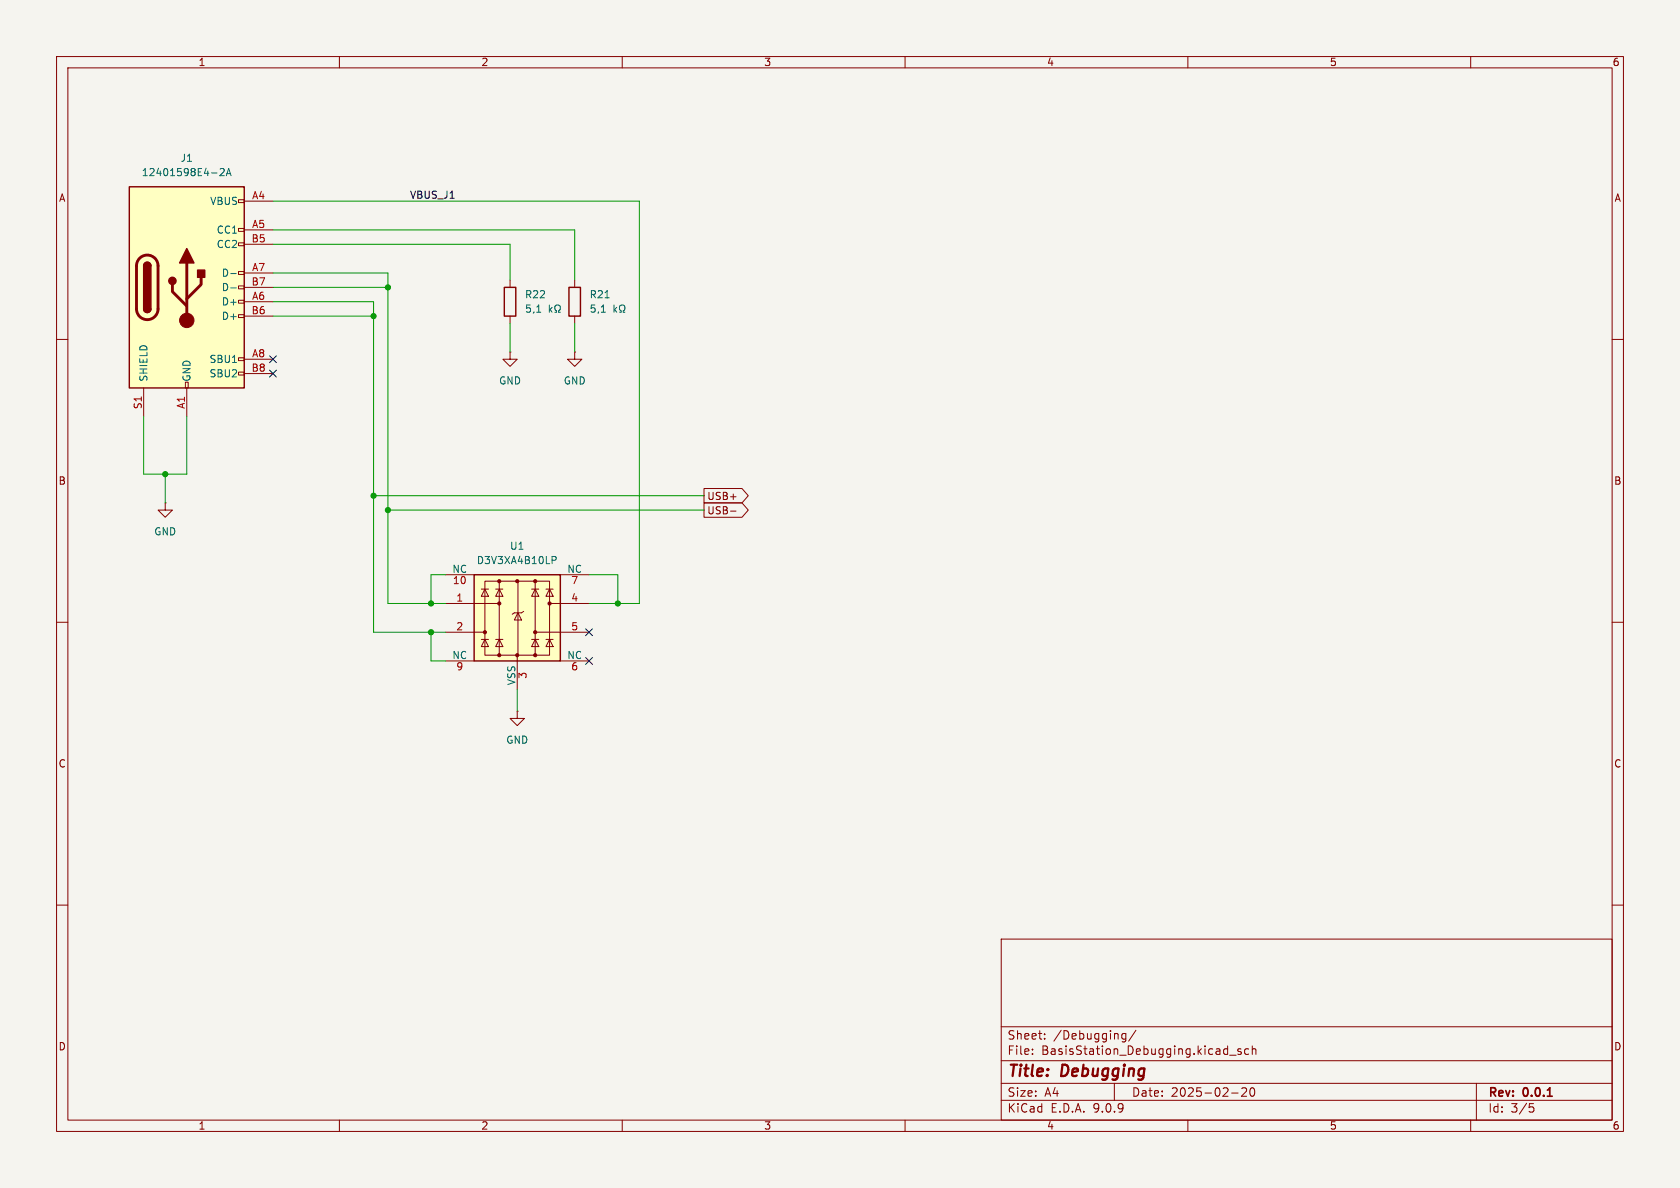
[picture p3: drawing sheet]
(kicad_sch
 (version 20250114)
 (generator "eeschema")
 (generator_version "9.0")
 (paper "A4")
 (title_block
  (title "Debugging")
  (date "2025-02-20")
  (rev "0.0.1"))
 (lib_symbols
  (symbol "Connector:USB_C_Receptacle_USB2.0_16P"
   (pin_names
    (offset 1.016)) (exclude_from_sim no) (in_bom yes) (on_board yes)
   (property "Reference" "J" (at 0 22.225 0) (effects (font (size 1.27 1.27))))
   (property "Value" "USB_C_Receptacle_USB2.0_16P" (at 0 19.685 0) (effects (font (size 1.27 1.27))))
   (property "Footprint" "" (at 3.81 0 0) (effects (font (size 1.27 1.27)) (hide yes)))
   (property "Datasheet" "https://www.usb.org/sites/default/files/documents/usb_type-c.zip" (at 3.81 0 0) (effects (font (size 1.27 1.27)) (hide yes)))
   (property "Description" "USB 2.0-only 16P Type-C Receptacle connector" (at 0 0 0) (effects (font (size 1.27 1.27)) (hide yes)))
   (symbol "USB_C_Receptacle_USB2.0_16P_0_0"
    (rectangle (start -0.254 -17.78) (end 0.254 -16.764) (stroke (width 0) (type default)) (fill (type none)))
    (rectangle (start 10.16 15.494) (end 9.144 14.986) (stroke (width 0) (type default)) (fill (type none)))
    (rectangle (start 10.16 10.414) (end 9.144 9.906) (stroke (width 0) (type default)) (fill (type none)))
    (rectangle (start 10.16 7.874) (end 9.144 7.366) (stroke (width 0) (type default)) (fill (type none)))
    (rectangle (start 10.16 2.794) (end 9.144 2.286) (stroke (width 0) (type default)) (fill (type none)))
    (rectangle (start 10.16 0.254) (end 9.144 -0.254) (stroke (width 0) (type default)) (fill (type none)))
    (rectangle (start 10.16 -2.286) (end 9.144 -2.794) (stroke (width 0) (type default)) (fill (type none)))
    (rectangle (start 10.16 -4.826) (end 9.144 -5.334) (stroke (width 0) (type default)) (fill (type none)))
    (rectangle (start 10.16 -12.446) (end 9.144 -12.954) (stroke (width 0) (type default)) (fill (type none)))
    (rectangle (start 10.16 -14.986) (end 9.144 -15.494) (stroke (width 0) (type default)) (fill (type none))))
   (symbol "USB_C_Receptacle_USB2.0_16P_0_1"
    (rectangle (start -10.16 17.78) (end 10.16 -17.78) (stroke (width 0.254) (type default)) (fill (type background)))
    (polyline (pts (xy -8.89 -3.81) (xy -8.89 3.81)) (stroke (width 0.508) (type default)) (fill (type none)))
    (rectangle (start -7.62 -3.81) (end -6.35 3.81) (stroke (width 0.254) (type default)) (fill (type outline)))
    (arc (start -7.62 3.81) (mid -6.985 4.4423) (end -6.35 3.81) (stroke (width 0.254) (type default)) (fill (type none)))
    (arc (start -7.62 3.81) (mid -6.985 4.4423) (end -6.35 3.81) (stroke (width 0.254) (type default)) (fill (type outline)))
    (arc (start -8.89 3.81) (mid -6.985 5.7067) (end -5.08 3.81) (stroke (width 0.508) (type default)) (fill (type none)))
    (arc (start -5.08 -3.81) (mid -6.985 -5.7067) (end -8.89 -3.81) (stroke (width 0.508) (type default)) (fill (type none)))
    (arc (start -6.35 -3.81) (mid -6.985 -4.4423) (end -7.62 -3.81) (stroke (width 0.254) (type default)) (fill (type none)))
    (arc (start -6.35 -3.81) (mid -6.985 -4.4423) (end -7.62 -3.81) (stroke (width 0.254) (type default)) (fill (type outline)))
    (polyline (pts (xy -5.08 3.81) (xy -5.08 -3.81)) (stroke (width 0.508) (type default)) (fill (type none)))
    (circle (center -2.54 1.143) (radius 0.635) (stroke (width 0.254) (type default)) (fill (type outline)))
    (polyline (pts (xy -1.27 4.318) (xy 0 6.858) (xy 1.27 4.318) (xy -1.27 4.318)) (stroke (width 0.254) (type default)) (fill (type outline)))
    (polyline (pts (xy 0 -2.032) (xy 2.54 0.508) (xy 2.54 1.778)) (stroke (width 0.508) (type default)) (fill (type none)))
    (polyline (pts (xy 0 -3.302) (xy -2.54 -0.762) (xy -2.54 0.508)) (stroke (width 0.508) (type default)) (fill (type none)))
    (polyline (pts (xy 0 -5.842) (xy 0 4.318)) (stroke (width 0.508) (type default)) (fill (type none)))
    (circle (center 0 -5.842) (radius 1.27) (stroke (width 0) (type default)) (fill (type outline)))
    (rectangle (start 1.905 1.778) (end 3.175 3.048) (stroke (width 0.254) (type default)) (fill (type outline))))
   (symbol "USB_C_Receptacle_USB2.0_16P_1_1"
    (pin passive line (at -7.62 -22.86 90) (length 5.08) (name "SHIELD" (effects (font (size 1.27 1.27)))) (number "S1" (effects (font (size 1.27 1.27)))))
    (pin passive line (at 0 -22.86 90) (length 5.08) (name "GND" (effects (font (size 1.27 1.27)))) (number "A1" (effects (font (size 1.27 1.27)))))
    (pin passive line (at 0 -22.86 90) (length 5.08) (hide yes) (name "GND" (effects (font (size 1.27 1.27)))) (number "A12" (effects (font (size 1.27 1.27)))))
    (pin passive line (at 0 -22.86 90) (length 5.08) (hide yes) (name "GND" (effects (font (size 1.27 1.27)))) (number "B1" (effects (font (size 1.27 1.27)))))
    (pin passive line (at 0 -22.86 90) (length 5.08) (hide yes) (name "GND" (effects (font (size 1.27 1.27)))) (number "B12" (effects (font (size 1.27 1.27)))))
    (pin passive line (at 15.24 15.24 180) (length 5.08) (name "VBUS" (effects (font (size 1.27 1.27)))) (number "A4" (effects (font (size 1.27 1.27)))))
    (pin passive line (at 15.24 15.24 180) (length 5.08) (hide yes) (name "VBUS" (effects (font (size 1.27 1.27)))) (number "A9" (effects (font (size 1.27 1.27)))))
    (pin passive line (at 15.24 15.24 180) (length 5.08) (hide yes) (name "VBUS" (effects (font (size 1.27 1.27)))) (number "B4" (effects (font (size 1.27 1.27)))))
    (pin passive line (at 15.24 15.24 180) (length 5.08) (hide yes) (name "VBUS" (effects (font (size 1.27 1.27)))) (number "B9" (effects (font (size 1.27 1.27)))))
    (pin bidirectional line (at 15.24 10.16 180) (length 5.08) (name "CC1" (effects (font (size 1.27 1.27)))) (number "A5" (effects (font (size 1.27 1.27)))))
    (pin bidirectional line (at 15.24 7.62 180) (length 5.08) (name "CC2" (effects (font (size 1.27 1.27)))) (number "B5" (effects (font (size 1.27 1.27)))))
    (pin bidirectional line (at 15.24 2.54 180) (length 5.08) (name "D-" (effects (font (size 1.27 1.27)))) (number "A7" (effects (font (size 1.27 1.27)))))
    (pin bidirectional line (at 15.24 0 180) (length 5.08) (name "D-" (effects (font (size 1.27 1.27)))) (number "B7" (effects (font (size 1.27 1.27)))))
    (pin bidirectional line (at 15.24 -2.54 180) (length 5.08) (name "D+" (effects (font (size 1.27 1.27)))) (number "A6" (effects (font (size 1.27 1.27)))))
    (pin bidirectional line (at 15.24 -5.08 180) (length 5.08) (name "D+" (effects (font (size 1.27 1.27)))) (number "B6" (effects (font (size 1.27 1.27)))))
    (pin bidirectional line (at 15.24 -12.7 180) (length 5.08) (name "SBU1" (effects (font (size 1.27 1.27)))) (number "A8" (effects (font (size 1.27 1.27)))))
    (pin bidirectional line (at 15.24 -15.24 180) (length 5.08) (name "SBU2" (effects (font (size 1.27 1.27)))) (number "B8" (effects (font (size 1.27 1.27))))))
   (embedded_fonts no))
  (symbol "Device:R"
   (pin_numbers (hide yes))
   (pin_names
    (offset 0)) (exclude_from_sim no) (in_bom yes) (on_board yes)
   (property "Reference" "R" (at 2.032 0 90) (effects (font (size 1.27 1.27))))
   (property "Value" "R" (at 0 0 90) (effects (font (size 1.27 1.27))))
   (property "Footprint" "" (at -1.778 0 90) (effects (font (size 1.27 1.27)) (hide yes)))
   (property "Datasheet" "~" (at 0 0 0) (effects (font (size 1.27 1.27)) (hide yes)))
   (property "Description" "Resistor" (at 0 0 0) (effects (font (size 1.27 1.27)) (hide yes)))
   (symbol "R_0_1"
    (rectangle (start -1.016 -2.54) (end 1.016 2.54) (stroke (width 0.254) (type default)) (fill (type none))))
   (symbol "R_1_1"
    (pin passive line (at 0 3.81 270) (length 1.27) (name "~" (effects (font (size 1.27 1.27)))) (number "1" (effects (font (size 1.27 1.27)))))
    (pin passive line (at 0 -3.81 90) (length 1.27) (name "~" (effects (font (size 1.27 1.27)))) (number "2" (effects (font (size 1.27 1.27))))))
   (embedded_fonts no))
  (symbol "Power_Protection:D3V3XA4B10LP"
   (pin_names
    (offset 0)) (exclude_from_sim no) (in_bom yes) (on_board yes)
   (property "Reference" "U" (at -0.635 8.89 0) (effects (font (size 1.27 1.27))))
   (property "Value" "D3V3XA4B10LP" (at 8.89 -10.16 0) (effects (font (size 1.27 1.27))))
   (property "Footprint" "Package_DFN_QFN:Diodes_UDFN-10_1x2.5mm_P0.5mm" (at -24.13 -10.16 0) (effects (font (size 1.27 1.27)) (hide yes)))
   (property "Datasheet" "https://www.diodes.com/assets/Datasheets/D3V3XA4B10LP.pdf" (at 0 0 0) (effects (font (size 1.27 1.27)) (hide yes)))
   (property "Description" "4-Channel Low Capacitance TVS Diode Array, DFN-10 / USON-10" (at 0 0 0) (effects (font (size 1.27 1.27)) (hide yes)))
   (symbol "D3V3XA4B10LP_0_0"
    (rectangle (start -5.715 6.477) (end 5.715 -6.604) (stroke (width 0) (type default)) (fill (type none)))
    (polyline (pts (xy -3.175 -6.604) (xy -3.175 6.477)) (stroke (width 0) (type default)) (fill (type none)))
    (polyline (pts (xy 0.127 6.477) (xy 0.127 -6.604)) (stroke (width 0) (type default)) (fill (type none)))
    (polyline (pts (xy 3.175 6.477) (xy 3.175 -6.604)) (stroke (width 0) (type default)) (fill (type none))))
   (symbol "D3V3XA4B10LP_0_1"
    (polyline (pts (xy -7.747 2.54) (xy -3.175 2.54)) (stroke (width 0) (type default)) (fill (type none)))
    (rectangle (start -7.62 7.62) (end 7.62 -7.62) (stroke (width 0.254) (type default)) (fill (type background)))
    (polyline (pts (xy -7.62 -2.54) (xy -5.715 -2.54)) (stroke (width 0) (type default)) (fill (type none)))
    (circle (center -5.715 -2.54) (radius 0.2794) (stroke (width 0) (type default)) (fill (type outline)))
    (polyline (pts (xy -5.08 5.08) (xy -6.35 5.08)) (stroke (width 0) (type default)) (fill (type none)))
    (polyline (pts (xy -5.08 3.81) (xy -6.35 3.81) (xy -5.715 5.08) (xy -5.08 3.81)) (stroke (width 0) (type default)) (fill (type none)))
    (polyline (pts (xy -5.08 -3.81) (xy -6.35 -3.81)) (stroke (width 0) (type default)) (fill (type none)))
    (polyline (pts (xy -5.08 -5.08) (xy -6.35 -5.08) (xy -5.715 -3.81) (xy -5.08 -5.08)) (stroke (width 0) (type default)) (fill (type none)))
    (circle (center -3.175 6.477) (radius 0.2794) (stroke (width 0) (type default)) (fill (type outline)))
    (circle (center -3.175 2.54) (radius 0.2794) (stroke (width 0) (type default)) (fill (type outline)))
    (circle (center -3.175 -6.604) (radius 0.2794) (stroke (width 0) (type default)) (fill (type outline)))
    (polyline (pts (xy -2.54 5.08) (xy -3.81 5.08)) (stroke (width 0) (type default)) (fill (type none)))
    (polyline (pts (xy -2.54 3.81) (xy -3.81 3.81) (xy -3.175 5.08) (xy -2.54 3.81)) (stroke (width 0) (type default)) (fill (type none)))
    (polyline (pts (xy -2.54 -3.81) (xy -3.81 -3.81)) (stroke (width 0) (type default)) (fill (type none)))
    (polyline (pts (xy -2.54 -5.08) (xy -3.81 -5.08) (xy -3.175 -3.81) (xy -2.54 -5.08)) (stroke (width 0) (type default)) (fill (type none)))
    (polyline (pts (xy -0.508 0.889) (xy -0.889 0.635)) (stroke (width 0) (type default)) (fill (type none)))
    (circle (center 0 6.477) (radius 0.2794) (stroke (width 0) (type default)) (fill (type outline)))
    (polyline (pts (xy 0 -6.604) (xy 0 -7.62)) (stroke (width 0) (type default)) (fill (type none)))
    (circle (center 0 -6.604) (radius 0.2794) (stroke (width 0) (type default)) (fill (type outline)))
    (polyline (pts (xy 0.762 0.889) (xy -0.508 0.889)) (stroke (width 0) (type default)) (fill (type none)))
    (polyline (pts (xy 0.762 0.889) (xy 1.143 1.143)) (stroke (width 0) (type default)) (fill (type none)))
    (polyline (pts (xy 0.762 -0.381) (xy -0.508 -0.381) (xy 0.127 0.889) (xy 0.762 -0.381)) (stroke (width 0) (type default)) (fill (type none)))
    (circle (center 3.175 6.477) (radius 0.2794) (stroke (width 0) (type default)) (fill (type outline)))
    (circle (center 3.175 -2.54) (radius 0.2794) (stroke (width 0) (type default)) (fill (type outline)))
    (circle (center 3.175 -6.604) (radius 0.2794) (stroke (width 0) (type default)) (fill (type outline)))
    (polyline (pts (xy 3.81 5.08) (xy 2.54 5.08)) (stroke (width 0) (type default)) (fill (type none)))
    (polyline (pts (xy 3.81 3.81) (xy 2.54 3.81) (xy 3.175 5.08) (xy 3.81 3.81)) (stroke (width 0) (type default)) (fill (type none)))
    (polyline (pts (xy 3.81 -3.81) (xy 2.54 -3.81)) (stroke (width 0) (type default)) (fill (type none)))
    (polyline (pts (xy 3.81 -5.08) (xy 2.54 -5.08) (xy 3.175 -3.81) (xy 3.81 -5.08)) (stroke (width 0) (type default)) (fill (type none)))
    (circle (center 5.715 2.54) (radius 0.2794) (stroke (width 0) (type default)) (fill (type outline)))
    (polyline (pts (xy 6.35 5.08) (xy 5.08 5.08)) (stroke (width 0) (type default)) (fill (type none)))
    (polyline (pts (xy 6.35 3.81) (xy 5.08 3.81) (xy 5.715 5.08) (xy 6.35 3.81)) (stroke (width 0) (type default)) (fill (type none)))
    (polyline (pts (xy 6.35 -3.81) (xy 5.08 -3.81)) (stroke (width 0) (type default)) (fill (type none)))
    (polyline (pts (xy 6.35 -5.08) (xy 5.08 -5.08) (xy 5.715 -3.81) (xy 6.35 -5.08)) (stroke (width 0) (type default)) (fill (type none)))
    (polyline (pts (xy 7.62 2.54) (xy 5.715 2.54)) (stroke (width 0) (type default)) (fill (type none)))
    (polyline (pts (xy 7.62 -2.54) (xy 3.175 -2.54)) (stroke (width 0) (type default)) (fill (type none))))
   (symbol "D3V3XA4B10LP_1_1"
    (pin free line (at -12.7 7.62 0) (length 5.08) (name "NC" (effects (font (size 1.27 1.27)))) (number "10" (effects (font (size 1.27 1.27)))))
    (pin passive line (at -12.7 2.54 0) (length 5.08) (name "~" (effects (font (size 1.27 1.27)))) (number "1" (effects (font (size 1.27 1.27)))))
    (pin passive line (at -12.7 -2.54 0) (length 5.08) (name "~" (effects (font (size 1.27 1.27)))) (number "2" (effects (font (size 1.27 1.27)))))
    (pin free line (at -12.7 -7.62 0) (length 5.08) (name "NC" (effects (font (size 1.27 1.27)))) (number "9" (effects (font (size 1.27 1.27)))))
    (pin power_in line (at 0 -12.7 90) (length 5.08) (name "VSS" (effects (font (size 1.27 1.27)))) (number "3" (effects (font (size 1.27 1.27)))))
    (pin passive line (at 0 -12.7 90) (length 5.08) (hide yes) (name "VSS" (effects (font (size 1.27 1.27)))) (number "8" (effects (font (size 1.27 1.27)))))
    (pin free line (at 12.7 7.62 180) (length 5.08) (name "NC" (effects (font (size 1.27 1.27)))) (number "7" (effects (font (size 1.27 1.27)))))
    (pin passive line (at 12.7 2.54 180) (length 5.08) (name "~" (effects (font (size 1.27 1.27)))) (number "4" (effects (font (size 1.27 1.27)))))
    (pin passive line (at 12.7 -2.54 180) (length 5.08) (name "~" (effects (font (size 1.27 1.27)))) (number "5" (effects (font (size 1.27 1.27)))))
    (pin free line (at 12.7 -7.62 180) (length 5.08) (name "NC" (effects (font (size 1.27 1.27)))) (number "6" (effects (font (size 1.27 1.27))))))
   (embedded_fonts no))
  (symbol "power:GND"
   (power)
   (pin_numbers (hide yes))
   (pin_names
    (offset 0) (hide yes)) (exclude_from_sim no) (in_bom yes) (on_board yes)
   (property "Reference" "#PWR" (at 0 -6.35 0) (effects (font (size 1.27 1.27)) (hide yes)))
   (property "Value" "GND" (at 0 -3.81 0) (effects (font (size 1.27 1.27))))
   (property "Footprint" "" (at 0 0 0) (effects (font (size 1.27 1.27)) (hide yes)))
   (property "Datasheet" "" (at 0 0 0) (effects (font (size 1.27 1.27)) (hide yes)))
   (property "Description" "Power symbol creates a global label with name \"GND\" , ground" (at 0 0 0) (effects (font (size 1.27 1.27)) (hide yes)))
   (symbol "GND_0_1"
    (polyline (pts (xy 0 0) (xy 0 -1.27) (xy 1.27 -1.27) (xy 0 -2.54) (xy -1.27 -1.27) (xy 0 -1.27)) (stroke (width 0) (type default)) (fill (type none))))
   (symbol "GND_1_1"
    (pin power_in line (at 0 0 270) (length 0) (name "~" (effects (font (size 1.27 1.27)))) (number "1" (effects (font (size 1.27 1.27))))))
   (embedded_fonts no)))
 (junction
  (at 68.58 50.8)
  (diameter 0)
  (color 0 0 0 0))
 (junction
  (at 76.2 106.68)
  (diameter 0)
  (color 0 0 0 0))
 (junction
  (at 109.22 106.68)
  (diameter 0)
  (color 0 0 0 0))
 (junction
  (at 68.58 90.17)
  (diameter 0)
  (color 0 0 0 0))
 (junction
  (at 66.04 87.63)
  (diameter 0)
  (color 0 0 0 0))
 (junction
  (at 76.2 111.76)
  (diameter 0)
  (color 0 0 0 0))
 (junction
  (at 29.21 83.82)
  (diameter 0)
  (color 0 0 0 0))
 (junction
  (at 66.04 55.88)
  (diameter 0)
  (color 0 0 0 0))
 (no_connect
  (at 104.14 116.84))
 (no_connect
  (at 48.26 63.5))
 (no_connect
  (at 104.14 111.76))
 (no_connect
  (at 48.26 66.04))
 (wire
  (pts (xy 48.26 50.8) (xy 68.58 50.8))
  (stroke (width 0) (type default)))
 (wire
  (pts (xy 66.04 53.34) (xy 66.04 55.88))
  (stroke (width 0) (type default)))
 (wire
  (pts (xy 66.04 55.88) (xy 66.04 87.63))
  (stroke (width 0) (type default)))
 (wire
  (pts (xy 48.26 55.88) (xy 66.04 55.88))
  (stroke (width 0) (type default)))
 (wire
  (pts (xy 78.74 111.76) (xy 76.2 111.76))
  (stroke (width 0) (type default)))
 (wire
  (pts (xy 68.58 48.26) (xy 68.58 50.8))
  (stroke (width 0) (type default)))
 (wire
  (pts (xy 29.21 83.82) (xy 29.21 88.9))
  (stroke (width 0) (type default)))
 (wire
  (pts (xy 48.26 53.34) (xy 66.04 53.34))
  (stroke (width 0) (type default)))
 (wire
  (pts (xy 66.04 87.63) (xy 124.46 87.63))
  (stroke (width 0) (type default)))
 (wire
  (pts (xy 109.22 106.68) (xy 104.14 106.68))
  (stroke (width 0) (type default)))
 (wire
  (pts (xy 104.14 101.6) (xy 109.22 101.6))
  (stroke (width 0) (type default)))
 (wire
  (pts (xy 25.4 73.66) (xy 25.4 83.82))
  (stroke (width 0) (type default)))
 (wire
  (pts (xy 76.2 101.6) (xy 76.2 106.68))
  (stroke (width 0) (type default)))
 (wire
  (pts (xy 48.26 40.64) (xy 101.6 40.64))
  (stroke (width 0) (type default)))
 (wire
  (pts (xy 68.58 90.17) (xy 124.46 90.17))
  (stroke (width 0) (type default)))
 (wire
  (pts (xy 48.26 35.56) (xy 113.03 35.56))
  (stroke (width 0) (type default)))
 (wire
  (pts (xy 101.6 40.64) (xy 101.6 49.53))
  (stroke (width 0) (type default)))
 (wire
  (pts (xy 48.26 48.26) (xy 68.58 48.26))
  (stroke (width 0) (type default)))
 (wire
  (pts (xy 113.03 106.68) (xy 109.22 106.68))
  (stroke (width 0) (type default)))
 (wire
  (pts (xy 78.74 106.68) (xy 76.2 106.68))
  (stroke (width 0) (type default)))
 (wire
  (pts (xy 29.21 83.82) (xy 33.02 83.82))
  (stroke (width 0) (type default)))
 (wire
  (pts (xy 90.17 57.15) (xy 90.17 62.23))
  (stroke (width 0) (type default)))
 (wire
  (pts (xy 109.22 101.6) (xy 109.22 106.68))
  (stroke (width 0) (type default)))
 (wire
  (pts (xy 68.58 50.8) (xy 68.58 90.17))
  (stroke (width 0) (type default)))
 (wire
  (pts (xy 76.2 116.84) (xy 76.2 111.76))
  (stroke (width 0) (type default)))
 (wire
  (pts (xy 76.2 111.76) (xy 66.04 111.76))
  (stroke (width 0) (type default)))
 (wire
  (pts (xy 113.03 35.56) (xy 113.03 106.68))
  (stroke (width 0) (type default)))
 (wire
  (pts (xy 78.74 116.84) (xy 76.2 116.84))
  (stroke (width 0) (type default)))
 (wire
  (pts (xy 78.74 101.6) (xy 76.2 101.6))
  (stroke (width 0) (type default)))
 (wire
  (pts (xy 68.58 106.68) (xy 68.58 90.17))
  (stroke (width 0) (type default)))
 (wire
  (pts (xy 90.17 43.18) (xy 90.17 49.53))
  (stroke (width 0) (type default)))
 (wire
  (pts (xy 66.04 111.76) (xy 66.04 87.63))
  (stroke (width 0) (type default)))
 (wire
  (pts (xy 33.02 73.66) (xy 33.02 83.82))
  (stroke (width 0) (type default)))
 (wire
  (pts (xy 101.6 57.15) (xy 101.6 62.23))
  (stroke (width 0) (type default)))
 (wire
  (pts (xy 48.26 43.18) (xy 90.17 43.18))
  (stroke (width 0) (type default)))
 (wire
  (pts (xy 91.44 121.92) (xy 91.44 125.73))
  (stroke (width 0) (type default)))
 (wire
  (pts (xy 25.4 83.82) (xy 29.21 83.82))
  (stroke (width 0) (type default)))
 (wire
  (pts (xy 76.2 106.68) (xy 68.58 106.68))
  (stroke (width 0) (type default)))
 (label "VBUS_J1"
  (at 72.39 35.56 0)
  (effects (font (size 1.27 1.27)) (justify left bottom)))
 (global_label "USB-"
  (shape output)
  (at 124.46 90.17 0)
  (fields_autoplaced yes)
  (effects (font (size 1.27 1.27)) (justify left))
  (property "Intersheetrefs" "${INTERSHEET_REFS}" (at 132.8276 90.17 0) (effects (font (size 1.27 1.27)) (justify left) (hide yes))))
 (global_label "USB+"
  (shape output)
  (at 124.46 87.63 0)
  (fields_autoplaced yes)
  (effects (font (size 1.27 1.27)) (justify left))
  (property "Intersheetrefs" "${INTERSHEET_REFS}" (at 132.8276 87.63 0) (effects (font (size 1.27 1.27)) (justify left) (hide yes))))
 (symbol
  (lib_id "power:GND")
  (at 91.44 125.73 0)
  (unit 1)
  (exclude_from_sim no)
  (in_bom yes)
  (on_board yes)
  (dnp no)
  (fields_autoplaced yes)
  (property "Reference" "#PWR02" (at 91.44 132.08 0) (effects (font (size 1.27 1.27)) (hide yes)))
  (property "Value" "GND" (at 91.44 130.81 0) (effects (font (size 1.27 1.27))))
  (property "Footprint" "" (at 91.44 125.73 0) (effects (font (size 1.27 1.27)) (hide yes)))
  (property "Datasheet" "" (at 91.44 125.73 0) (effects (font (size 1.27 1.27)) (hide yes)))
  (property "Description" "Power symbol creates a global label with name \"GND\" , ground" (at 91.44 125.73 0) (effects (font (size 1.27 1.27)) (hide yes)))
  (pin "1"))
 (symbol
  (lib_id "Device:R")
  (at 101.6 53.34 0)
  (unit 1)
  (exclude_from_sim no)
  (in_bom yes)
  (on_board yes)
  (dnp no)
  (fields_autoplaced yes)
  (property "Reference" "R21" (at 104.14 52.0699 0) (effects (font (size 1.27 1.27)) (justify left)))
  (property "Value" "5,1 kΩ" (at 104.14 54.6099 0) (effects (font (size 1.27 1.27)) (justify left)))
  (property "Footprint" "Resistor_SMD:R_0805_2012Metric" (at 99.822 53.34 90) (effects (font (size 1.27 1.27)) (hide yes)))
  (property "Datasheet" "~" (at 101.6 53.34 0) (effects (font (size 1.27 1.27)) (hide yes)))
  (property "Description" "Resistor" (at 101.6 53.34 0) (effects (font (size 1.27 1.27)) (hide yes)))
  (property "MANUFACTURER" "" (at 101.6 53.34 0) (effects (font (size 1.27 1.27)) (hide yes)))
  (property "MAXIMUM_PACKAGE_HEIGHT" "" (at 101.6 53.34 0) (effects (font (size 1.27 1.27)) (hide yes)))
  (property "PARTREV" "" (at 101.6 53.34 0) (effects (font (size 1.27 1.27)) (hide yes)))
  (property "STANDARD" "" (at 101.6 53.34 0) (effects (font (size 1.27 1.27)) (hide yes)))
  (property "Manufacturer" "YAGEO" (at 101.6 53.34 0) (effects (font (size 1.27 1.27)) (hide yes)))
  (property "Manufacturer_Part_Number" "RC0805FR-075K1L" (at 101.6 53.34 0) (effects (font (size 1.27 1.27)) (hide yes)))
  (property "Mouser Part Number" "603-RC0805FR-075K1L" (at 101.6 53.34 0) (effects (font (size 1.27 1.27)) (hide yes)))
  (pin "1")
  (pin "2"))
 (symbol
  (lib_id "power:GND")
  (at 101.6 62.23 0)
  (unit 1)
  (exclude_from_sim no)
  (in_bom yes)
  (on_board yes)
  (dnp no)
  (fields_autoplaced yes)
  (property "Reference" "#PWR019" (at 101.6 68.58 0) (effects (font (size 1.27 1.27)) (hide yes)))
  (property "Value" "GND" (at 101.6 67.31 0) (effects (font (size 1.27 1.27))))
  (property "Footprint" "" (at 101.6 62.23 0) (effects (font (size 1.27 1.27)) (hide yes)))
  (property "Datasheet" "" (at 101.6 62.23 0) (effects (font (size 1.27 1.27)) (hide yes)))
  (property "Description" "Power symbol creates a global label with name \"GND\" , ground" (at 101.6 62.23 0) (effects (font (size 1.27 1.27)) (hide yes)))
  (pin "1"))
 (symbol
  (lib_id "Connector:USB_C_Receptacle_USB2.0_16P")
  (at 33.02 50.8 0)
  (unit 1)
  (exclude_from_sim no)
  (in_bom yes)
  (on_board yes)
  (dnp no)
  (fields_autoplaced yes)
  (property "Reference" "J1" (at 33.02 27.94 0) (effects (font (size 1.27 1.27))))
  (property "Value" "12401598E4-2A" (at 33.02 30.48 0) (effects (font (size 1.27 1.27))))
  (property "Footprint" "shbs_power:USB_C_Receptacle_Amphenol_12401598E4-2A" (at 36.83 50.8 0) (effects (font (size 1.27 1.27)) (hide yes)))
  (property "Datasheet" "https://www.usb.org/sites/default/files/documents/usb_type-c.zip" (at 36.83 50.8 0) (effects (font (size 1.27 1.27)) (hide yes)))
  (property "Description" "USB 2.0-only 16P Type-C Receptacle connector" (at 33.02 50.8 0) (effects (font (size 1.27 1.27)) (hide yes)))
  (property "Manufacturer" "Amphenol" (at 33.02 50.8 0) (effects (font (size 1.27 1.27)) (hide yes)))
  (property "Manufacturer_Part_Number" "12401598E4#2A" (at 33.02 50.8 0) (effects (font (size 1.27 1.27)) (hide yes)))
  (property "Mouser Part Number" "523-12401598E4#2A" (at 33.02 50.8 0) (effects (font (size 1.27 1.27)) (hide yes)))
  (property "Notes" "Successor of discontinued 12401548E4#2A (SHBS-17); land pattern checked against Amphenol STEP model" (at 33.02 50.8 0) (effects (font (size 1.27 1.27)) (hide yes)))
  (property "MANUFACTURER" "" (at 33.02 50.8 0) (effects (font (size 1.27 1.27)) (hide yes)))
  (property "MAXIMUM_PACKAGE_HEIGHT" "" (at 33.02 50.8 0) (effects (font (size 1.27 1.27)) (hide yes)))
  (property "PARTREV" "" (at 33.02 50.8 0) (effects (font (size 1.27 1.27)) (hide yes)))
  (property "STANDARD" "" (at 33.02 50.8 0) (effects (font (size 1.27 1.27)) (hide yes)))
  (pin "A9")
  (pin "A1")
  (pin "B1")
  (pin "B5")
  (pin "A4")
  (pin "S1")
  (pin "A5")
  (pin "B9")
  (pin "B8")
  (pin "B4")
  (pin "B6")
  (pin "B7")
  (pin "A8")
  (pin "B12")
  (pin "A7")
  (pin "A12")
  (pin "A6"))
 (symbol
  (lib_id "Power_Protection:D3V3XA4B10LP")
  (at 91.44 109.22 0)
  (unit 1)
  (exclude_from_sim no)
  (in_bom yes)
  (on_board yes)
  (dnp no)
  (fields_autoplaced yes)
  (property "Reference" "U1" (at 91.44 96.52 0) (effects (font (size 1.27 1.27))))
  (property "Value" "D3V3XA4B10LP" (at 91.44 99.06 0) (effects (font (size 1.27 1.27))))
  (property "Footprint" "Package_DFN_QFN:Diodes_UDFN-10_1x2.5mm_P0.5mm" (at 67.31 119.38 0) (effects (font (size 1.27 1.27)) (hide yes)))
  (property "Datasheet" "https://www.diodes.com/assets/Datasheets/D3V3XA4B10LP.pdf" (at 91.44 109.22 0) (effects (font (size 1.27 1.27)) (hide yes)))
  (property "Description" "4-Channel Low Capacitance TVS Diode Array, DFN-10 / USON-10" (at 91.44 109.22 0) (effects (font (size 1.27 1.27)) (hide yes)))
  (property "MANUFACTURER" "" (at 91.44 109.22 0) (effects (font (size 1.27 1.27)) (hide yes)))
  (property "MAXIMUM_PACKAGE_HEIGHT" "" (at 91.44 109.22 0) (effects (font (size 1.27 1.27)) (hide yes)))
  (property "PARTREV" "" (at 91.44 109.22 0) (effects (font (size 1.27 1.27)) (hide yes)))
  (property "STANDARD" "" (at 91.44 109.22 0) (effects (font (size 1.27 1.27)) (hide yes)))
  (property "Manufacturer" "Diodes Incorporated" (at 91.44 109.22 0) (effects (font (size 1.27 1.27)) (hide yes)))
  (property "Manufacturer_Part_Number" "D3V3XA4B10LP-7" (at 91.44 109.22 0) (effects (font (size 1.27 1.27)) (hide yes)))
  (property "Mouser Part Number" "621-D3V3XA4B10LP-7" (at 91.44 109.22 0) (effects (font (size 1.27 1.27)) (hide yes)))
  (pin "1")
  (pin "2")
  (pin "5")
  (pin "6")
  (pin "7")
  (pin "9")
  (pin "10")
  (pin "4")
  (pin "8")
  (pin "3"))
 (symbol
  (lib_id "power:GND")
  (at 29.21 88.9 0)
  (unit 1)
  (exclude_from_sim no)
  (in_bom yes)
  (on_board yes)
  (dnp no)
  (fields_autoplaced yes)
  (property "Reference" "#PWR01" (at 29.21 95.25 0) (effects (font (size 1.27 1.27)) (hide yes)))
  (property "Value" "GND" (at 29.21 93.98 0) (effects (font (size 1.27 1.27))))
  (property "Footprint" "" (at 29.21 88.9 0) (effects (font (size 1.27 1.27)) (hide yes)))
  (property "Datasheet" "" (at 29.21 88.9 0) (effects (font (size 1.27 1.27)) (hide yes)))
  (property "Description" "Power symbol creates a global label with name \"GND\" , ground" (at 29.21 88.9 0) (effects (font (size 1.27 1.27)) (hide yes)))
  (pin "1"))
 (symbol
  (lib_id "power:GND")
  (at 90.17 62.23 0)
  (unit 1)
  (exclude_from_sim no)
  (in_bom yes)
  (on_board yes)
  (dnp no)
  (fields_autoplaced yes)
  (property "Reference" "#PWR011" (at 90.17 68.58 0) (effects (font (size 1.27 1.27)) (hide yes)))
  (property "Value" "GND" (at 90.17 67.31 0) (effects (font (size 1.27 1.27))))
  (property "Footprint" "" (at 90.17 62.23 0) (effects (font (size 1.27 1.27)) (hide yes)))
  (property "Datasheet" "" (at 90.17 62.23 0) (effects (font (size 1.27 1.27)) (hide yes)))
  (property "Description" "Power symbol creates a global label with name \"GND\" , ground" (at 90.17 62.23 0) (effects (font (size 1.27 1.27)) (hide yes)))
  (pin "1"))
 (symbol
  (lib_id "Device:R")
  (at 90.17 53.34 0)
  (unit 1)
  (exclude_from_sim no)
  (in_bom yes)
  (on_board yes)
  (dnp no)
  (fields_autoplaced yes)
  (property "Reference" "R22" (at 92.71 52.0699 0) (effects (font (size 1.27 1.27)) (justify left)))
  (property "Value" "5,1 kΩ" (at 92.71 54.6099 0) (effects (font (size 1.27 1.27)) (justify left)))
  (property "Footprint" "Resistor_SMD:R_0805_2012Metric" (at 88.392 53.34 90) (effects (font (size 1.27 1.27)) (hide yes)))
  (property "Datasheet" "~" (at 90.17 53.34 0) (effects (font (size 1.27 1.27)) (hide yes)))
  (property "Description" "Resistor" (at 90.17 53.34 0) (effects (font (size 1.27 1.27)) (hide yes)))
  (property "MANUFACTURER" "" (at 90.17 53.34 0) (effects (font (size 1.27 1.27)) (hide yes)))
  (property "MAXIMUM_PACKAGE_HEIGHT" "" (at 90.17 53.34 0) (effects (font (size 1.27 1.27)) (hide yes)))
  (property "PARTREV" "" (at 90.17 53.34 0) (effects (font (size 1.27 1.27)) (hide yes)))
  (property "STANDARD" "" (at 90.17 53.34 0) (effects (font (size 1.27 1.27)) (hide yes)))
  (property "Manufacturer" "YAGEO" (at 90.17 53.34 0) (effects (font (size 1.27 1.27)) (hide yes)))
  (property "Manufacturer_Part_Number" "RC0805FR-075K1L" (at 90.17 53.34 0) (effects (font (size 1.27 1.27)) (hide yes)))
  (property "Mouser Part Number" "603-RC0805FR-075K1L" (at 90.17 53.34 0) (effects (font (size 1.27 1.27)) (hide yes)))
  (pin "1")
  (pin "2")))
